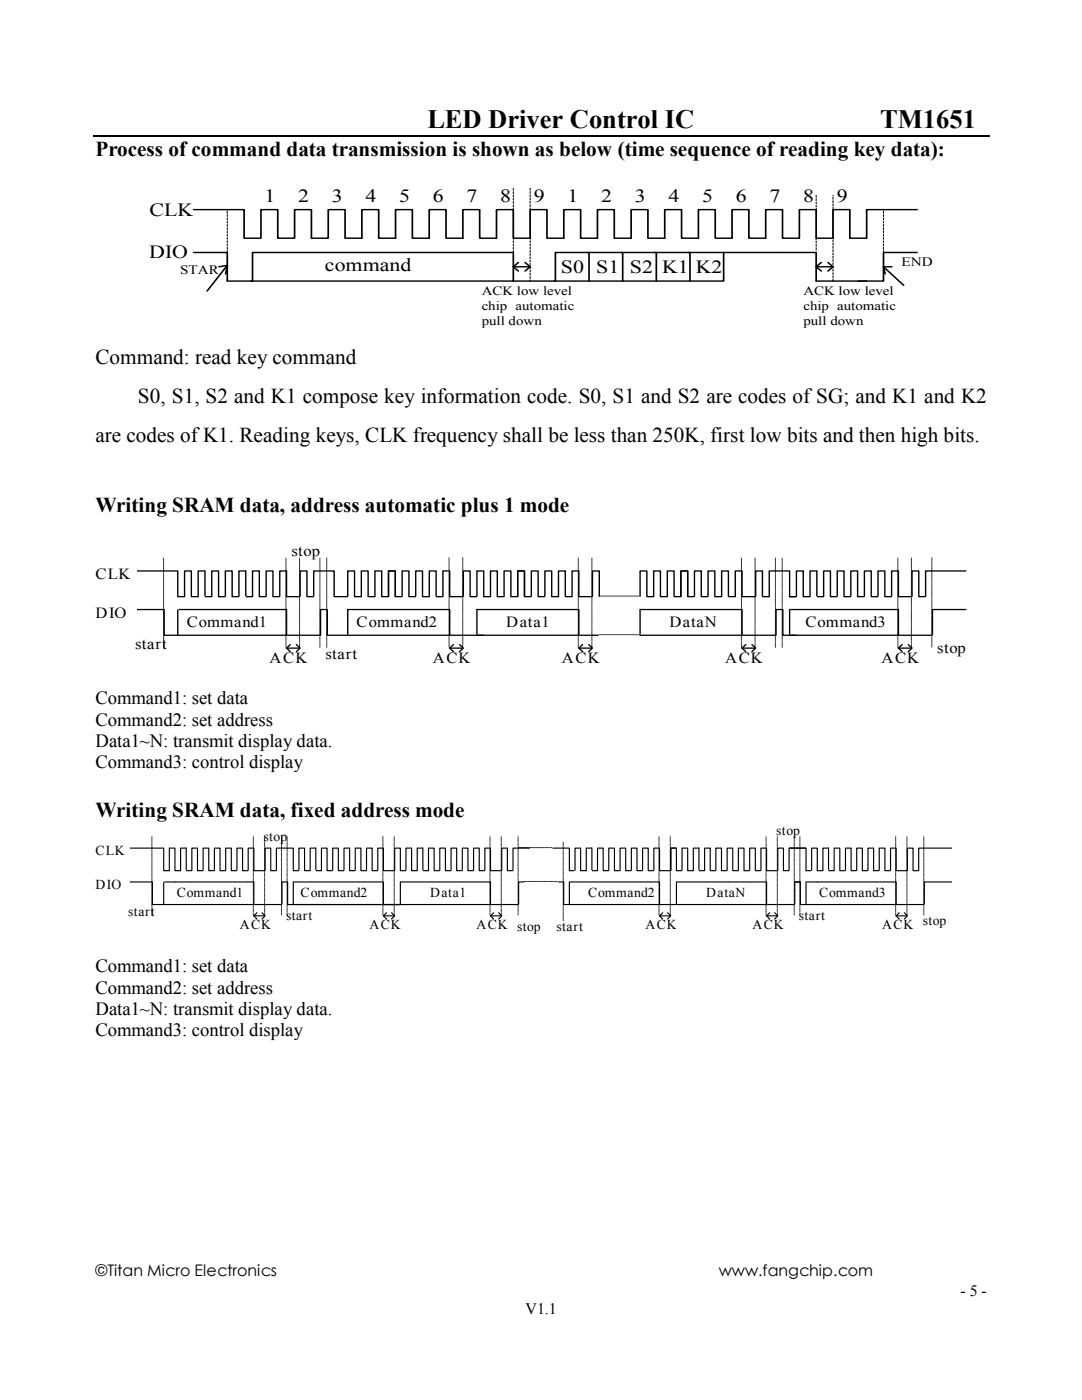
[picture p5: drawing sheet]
<svg xmlns="http://www.w3.org/2000/svg" width="216mm" height="279mm" viewBox="0 0 216 279" stroke-linecap="round" stroke-linejoin="round" font-family="sans-serif">
<path d="M18.5 27.2h178.9" fill="none" stroke="#000" stroke-width=".25"/>
<g fill="none" stroke="#000" stroke-width=".31">
<path d="M38.6 41.8h10.1v5.7h3.4v-5.7h3.3v5.7h3.4v-5.7h3.3v5.7h3.4v-5.7h3.4v5.7h3.3v-5.7h3.4v5.7h3.3v-5.7h3.4v5.7h3.3v-5.7h3.4v5.7h3.4v-5.7h3.3v5.7h3.4v-5.7h3.3v5.7h3.4v-5.7h3.3v5.7h3.4v-5.7h3.4v5.7h3.3v-5.7h3.4v5.7h3.3v-5.7h3.4v5.7h3.3v-5.7h3.4v5.7h3.4v-5.7h3.3v5.7h3.4v-5.7h3.3v5.7h3.4v-5.7h3.3v5.7h3.4v-5.7h3.4v5.7h3.3v-5.7h3.4v5.7h3.3v-5.7h10.1M38.6 50.4h6.8v5.7h5v-5.7h52v5.7h-52.3M43.7 53.2l1.7-.2-.4 1.7M45.4 53l-4.1 5.1M102.4 56.1h8.4v-5.7h33.6v5.7h-33.6M102.4 53.2h3.4M103.4 52.4l-1 .8 1 .9M104.8 52.4l1 .8-1 .9M117.2 50.4h.3v5.7M123.9 50.4h.3v5.7M130.6 50.4h.4v5.7M137.3 50.4h.4v5.7"/>
<path d="M144.4 50.4h18.5v5.7h10M162.9 53.2h3.3M163.9 52.4l-1 .8 1 .9M165.2 52.4l1 .8-1 .9M176.3 53.2l4 3.7M178 53.2h-1.7l.3 1.5M183 50.4h-6.7v5.7h-5"/>
</g>
<path d="M105.8 37.6v18.5M162.9 39v11.1M45.4 50.4v-8.6M102.4 50.4v-12.8M166.2 56.1v-17.1M176.3 50.4v-8.6" fill="none" stroke="#000" stroke-width=".2" stroke-dasharray=".4 .3"/>
<g fill="none" stroke="#000" stroke-width=".27">
<path d="M27.3 113.9h8.2v5.2h1.3v-5.2h1.4v5.2h1.3v-5.2h1.4v4.9M49 118.8v-4.9h-1.3v5.2h-1.4v-5.2h-1.3v5.2h-1.4v-5.2h-1.3v5.2h-1.4M49 119.1h1.4v-5.2h1.3v5.2h1.4v-5.2h1.4v5.2h1.3v-5.2h1.4v5.2h2.4M59.9 119.1v-5.2h1.3v5.2h1.4v-5.2h4.1v5.2h2.7v-5.2h1.3v5.2h1.4v-5.2h1.4v5.2h1.3v-5.2h1.4v5.2h1.3v-5.2h1.4v5.2M77.5 119.1v-5.2h1.4v5.2h1.3v-5.2h1.4v5.2h1.4v-5.2h1.3v5.2h1.4v-5.2h1.3v5.2h1.4v-5.2h1.3v5.2h2.8v-5.2h1.3v5.2h1.4v-5.2h1.3v5.2h1.4v-5.2h1.3v5.2h1.4v-5.2h1.3v5.2h1.4v-5.2h1.4v5.2M103.3 119.1v-5.2h1.4v5.2h1.3v-5.2h1.4v5.2h1.3v-5.2h1.4v5.2h1.3v-5.2h1.4v5.2h1.4v-5.2h1.3v5.2h2.7v-5.2h1.4v5.2M127.7 119.1v-5.2h1.4v5.2h1.3v-5.2h1.4v5.2h1.3v-5.2h1.4v5.2h1.4v-5.2h1.3v5.2M157.6 119.1h1.1M163 118.8v-4.9h-1.4v5.2h-1.3v-5.2h-1.4v5.2h-1.3v-5.2h-4.1v5.2h-1.4v-5.2h-1.3v5.2h-2.7v-5.2h-1.4v5.2h-1.4v-5.2h-1.3v5.2h-1.4v-5.2h-1.3v5.2h-1.4v-5.2h-1.3v5.2h-1.4v-5.2h-1.3v5.2M192.8 113.9h-8.1v5.2h-1.4v-5.2h-1.3v5.2h-2.7v-5.2h-1.4v5.2h-1.3v-5.2h-1.4v5.2h-1.4v-5.2h-1.3v5.2h-1.4v-5.2h-1.3v5.2h-1.4v-5.2h-1.3v5.2h-1.4v-5.2h-1.4v5.2h-1.3M27.3 121.6h5.5v5.2h2.7v-5.2M35.7 121.6h21.5v5.2h-21.7"/>
<path d="M57.2 126.8h6.8v-5.2h1.3v5.2h24.2M57.2 129.3h2.4M58 128.6l-.8 .7 .8 .8M59.1 128.6l.8 .7-.8 .8M69.4 126.5v-4.9h20.3v5.2h6.8M89.7 129.3h2.5M90.6 128.6l-.9 .7 .9 .8M91.6 128.6l.9 .7-.9 .8M95.2 126.5v-4.9h20.3v5.2h3.8M95.2 126.8h20M115.5 129.3h2.5M116.3 128.6l-.8 .7 .8 .8"/>
<path d="M117.4 128.6l.8 .7-.8 .8M127.7 126.5v-4.9h20.4v5.2h6.7v-5.2h1.4v5.2h2.7M127.7 126.8h20.1M148.1 129.3h2.4M148.9 128.6l-.8 .7 .8 .8M150 128.6l.8 .7-.8 .8M157.6 121.6v4.9M157.8 121.6h21.5v5.2h-21.7M179.3 129.3h2.4M179.3 126.8h6.5M180.1 128.6l-.8 .7 .8 .8M181.2 128.6l.8 .7-.8 .8"/>
<path d="M192.8 121.6h-6.7v5.2"/>
</g>
<g fill="none" stroke="#000" stroke-width=".2">
<path d="M32.6 111.3v17.9M57.1 111.3v17.9M59.8 111.3v17.9M63.8 111.3v17.9M65.2 111.3v17.9M89.6 111.3v17.9M92.3 111.3v17.9M115.4 111.3v17.9M118.1 111.3v17.9M119.5 119h8.1M148 111.3v17.9M150.7 111.3v17.9"/>
<path d="M154.7 111.3v17.9M156.1 111.3v17.9M179.2 111.3v17.9M181.9 111.3v17.9M185.9 111.3v17.9M119.5 126.7h8.1M30.3 166.9v15.8M50.6 166.9v15.8M52.8 166.9v15.8M56.2 166.9v15.8M57.3 166.9v15.8M76.4 166.9v15.8"/>
<path d="M78.7 166.9v15.8M97.8 166.9v15.8M100 166.9v15.8M103.4 166.9v15.8M103.4 169.2h6.7M104.5 175.9h6.8M112.4 168v15.8M131.5 166.9v15.8M133.7 166.9v15.8M152.9 166.9v15.8M155.1 166.9v15.8M158.5 166.9v15.8"/>
<path d="M159.6 166.9v15.8M178.7 166.9v15.8M181 166.9v15.8M184.3 166.9v15.8"/>
</g>
<g fill="none" stroke="#000" stroke-width=".23">
<path d="M25.9 169.3h6.8v4.5h1.1v-4.5h1.1v4.5h1.1v-4.5h1.2v4.2M25.9 176h4.5v4.5h2.3v-4.5M32.9 176h17.8v4.5h-18M58.5 176h18v4.5h3.4h-21.4zM63 173.5v-4.2h-1.1v4.5h-1.1v-4.5h-1.2v4.5h-1.1v-4.5h-3.4v4.5h-1.1v-4.5h-1.1v4.5h-2.2v-4.5h-1.2v4.5h-1.1v-4.5h-1.1v4.5h-1.1v-4.5h-1.2v4.5h-1.1v-4.5h-1.1v4.5h-1.1v-4.5h-1.2v4.5h-1.1v-4.5h-1.1v4.5h-1.1M79.9 176h18v4.5h-18zM84.4 173.5v-4.2h-1.1v4.5h-1.2v-4.5h-1.1v4.5h-1.1v-4.5h-1.1v4.5h-2.3v-4.5h-1.1v4.5h-1.1v-4.5h-1.2v4.5h-1.1v-4.5h-1.1v4.5h-1.1v-4.5h-1.2v4.5h-1.1v-4.5h-1.1v4.5h-1.1v-4.5h-1.2v4.5h-1.1M104.6 176h-1.1v4.5M105.7 169.3h-3.3v4.5h-1.2v-4.5h-1.1v4.5h-2.2v-4.5h-1.2v4.5h-1.1v-4.5h-1.1v4.5h-1.1v-4.5h-1.2v4.5h-1.1v-4.5h-1.1v4.5h-1.1v-4.5h-1.1v4.5h-1.2v-4.5h-1.1v4.5h-1.1M110.2 169.3h3.4v4.5h.9M111.4 176h1.1v4.5h1.1M113.6 176h18v4.5h-18z"/>
<path d="M118.1 173.8h1.1v-4.5h1.2v4.5h1.1v-4.5h1.1v4.5h1.1v-4.5h1.2v4.5h1.1v-4.5h1.1v4.5h1.1v-4.5h1.1v4.5h1.2v-4.5h1.1v4.5h2.2M118.1 173.5v-4.2h-1.1v4.5h-1.1v-4.5h-1.2v4.5M135 169.3h-1.2v4.5M135 176h18v4.5h-18zM139.5 173.5v-4.2h-1.2v4.5h-1.1v-4.5h-1.1v4.5h-1.1v-4.5h-1.2v4.5M139.5 173.8h1.1v-4.5h1.1v4.5h1.1v-4.5h1.2v4.5h1.1v-4.5h1.1v4.5h1.1v-4.5h1.2v4.5h1.1v-4.5h1.1v4.5h1.1v-4.5h1.2v4.5h2M157.5 169.3h3.3v4.5h.9M158.6 176h1.1v4.5h19.1v-4.5h-17.7M159.7 176h-1.1v4.5M160.8 169.3h-3.3v4.5h-1.2v-4.5h-1.1v4.5M160.8 176v4.3M165.3 173.5v-4.2h-1.1v4.5h-1.1v-4.5h-1.1v4.5"/>
<path d="M189.8 169.3h-6.5v4.5h-1.1v-4.5h-1.1v4.5h-2.3v-4.5h-1.1v4.5h-1.1v-4.5h-1.2v4.5h-1.1v-4.5h-1.1v4.5h-1.1v-4.5h-1.2v4.5h-1.1v-4.5h-1.1v4.5h-1.1v-4.5h-1.2v4.5h-1.1M189.8 176h-5.4v4.5M50.7 180.5h5.3M50.7 182.8h2M51.3 182.1l-.6 .7 .6 .6M52.2 182.1l.7 .7-.7 .6M56.3 180.5v-4.5h1.1v4.5h22.5M76.5 182.8h2M77.2 182.1l-.7 .7 .7 .6M78.1 182.1l.7 .7-.7 .6M97.9 180.5h5.4M97.9 182.8h2"/>
<path d="M98.5 182.1l-.6 .7 .6 .6M99.4 182.1l.7 .7-.7 .6M131.6 180.5h3.1M131.6 182.8h2M132.3 182.1l-.7 .7 .7 .6M133.2 182.1l.6 .7-.6 .6M153 180.5h5.4M153 182.8h2M153.6 182.1l-.6 .7 .6 .6M154.5 182.1l.7 .7-.7 .6M178.8 180.5h5.4M178.8 182.8h2"/>
<path d="M179.5 182.1l-.7 .7 .7 .6M180.4 182.1l.7 .7-.7 .6"/>
</g>
<g font-size="5.3">
<text x="85.3" y="25.6">LED Driver Control IC</text>
<text x="175.6" y="25.6">TM1651</text>
</g>
<g font-size="4.2">
<text x="19" y="31.2">Process of command data transmission is shown as below (time sequence of reading key data):</text>
<text x="19" y="72.7">Command: read key command</text>
<text x="27.5" y="80.4">S0, S1, S2 and K1 compose key information code. S0, S1 and S2 are codes of SG; and K1 and K2</text>
<text x="19" y="88.1">are codes of K1. Reading keys, CLK frequency shall be less than 250K, first low bits and then high bits.</text>
<text x="19" y="102.1">Writing SRAM data, address automatic plus 1 mode</text>
<text x="19" y="163">Writing SRAM data, fixed address mode</text>
</g>
<g font-size="3.7">
<text x="52.8" y="40.2">1</text>
<text x="59.5" y="40.2">2</text>
<text x="66.2" y="40.2">3</text>
<text x="72.9" y="40.2">4</text>
<text x="79.7" y="40.2">5</text>
<text x="86.4" y="40.2">6</text>
<text x="93.1" y="40.2">7</text>
<text x="99.8" y="40.2">8</text>
<text x="106.5" y="40.2">9</text>
<text x="113.2" y="40.2">1</text>
<text x="119.9" y="40.2">2</text>
<text x="126.7" y="40.2">3</text>
<text x="133.4" y="40.2">4</text>
<text x="140.1" y="40.2">5</text>
<text x="146.8" y="40.2">6</text>
<text x="153.5" y="40.2">7</text>
<text x="160.2" y="40.2">8</text>
<text x="166.9" y="40.2">9</text>
<text x="29.8" y="43">CLK</text>
<text x="29.8" y="51.6">DIO</text>
<text x="64.8" y="54">command</text>
<text x="111.9" y="54.6">S0</text>
<text x="119" y="54.6">S1</text>
<text x="125.7" y="54.6">S2</text>
<text x="132.1" y="54.6">K1</text>
<text x="138.8" y="54.6">K2</text>
<text x="19" y="140.5">Command1: set data</text>
<text x="19" y="144.8">Command2: set address</text>
<text x="19" y="149">Data1~N: transmit display data.</text>
<text x="19" y="153.3">Command3: control display</text>
<text x="19" y="194">Command1: set data</text>
<text x="19" y="198.3">Command2: set address</text>
<text x="19" y="202.5">Data1~N: transmit display data.</text>
<text x="19" y="206.8">Command3: control display</text>
</g>
<g font-size="3.2">
<text x="19" y="254.6">©Titan Micro Electronics</text>
<text x="143.5" y="254.6">www.fangchip.com</text>
<text x="104.8" y="262.3">V1.1</text>
<text x="191.6" y="258.6">- 5 -</text>
</g>
<g font-size="3.1">
<text x="58.1" y="111">stop</text>
<text x="19.1" y="115.6">CLK</text>
<text x="19.1" y="123.3">DIO</text>
<text x="37.2" y="125.1">Command1</text>
<text x="71.2" y="125.1">Command2</text>
<text x="101" y="125.1">Data1</text>
<text x="133.6" y="125.1">DataN</text>
<text x="160.7" y="125.1">Command3</text>
<text x="26.9" y="129.5">start</text>
<text x="64.9" y="131.5">start</text>
<text x="187" y="130.3">stop</text>
<text x="53.8" y="132.3">ACK</text>
<text x="86.4" y="132.3">ACK</text>
<text x="112.1" y="132.3">ACK</text>
<text x="144.7" y="132.3">ACK</text>
<text x="175.9" y="132.3">ACK</text>
</g>
<g font-size="2.7">
<text x="52.6" y="167.8">stop</text>
<text x="154.9" y="166.7">stop</text>
<text x="19.1" y="170.7">CLK</text>
<text x="19.1" y="177.5">DIO</text>
<text x="35.3" y="179.1">Command1</text>
<text x="60" y="179.1">Command2</text>
<text x="85.8" y="179.1">Data1</text>
<text x="117.3" y="179.1">Command2</text>
<text x="140.9" y="179.1">DataN</text>
<text x="163.4" y="179.1">Command3</text>
<text x="25.6" y="182.9">start</text>
<text x="47.8" y="185.4">ACK</text>
<text x="57.1" y="183.6">start</text>
<text x="73.7" y="185.4">ACK</text>
<text x="95.1" y="185.4">ACK stop</text>
<text x="111" y="185.8">start</text>
<text x="128.8" y="185.4">ACK</text>
<text x="150.2" y="185.4">ACK</text>
<text x="159.4" y="183.6">start</text>
<text x="176" y="185.4">ACK</text>
<text x="184.1" y="184.7">stop</text>
</g>
<g font-size="2.6">
<text x="179.9" y="53">END</text>
<text x="36" y="54.8">STAR</text>
</g>
<g font-size="2.5">
<text x="96.1" y="58.9">ACK low level</text>
<text x="160.3" y="58.9">ACK low level</text>
<text x="96.1" y="61.9">chip automatic</text>
<text x="96.1" y="65">pull down</text>
<text x="160.3" y="61.9">chip automatic</text>
<text x="160.3" y="65">pull down</text>
</g>
</svg>
